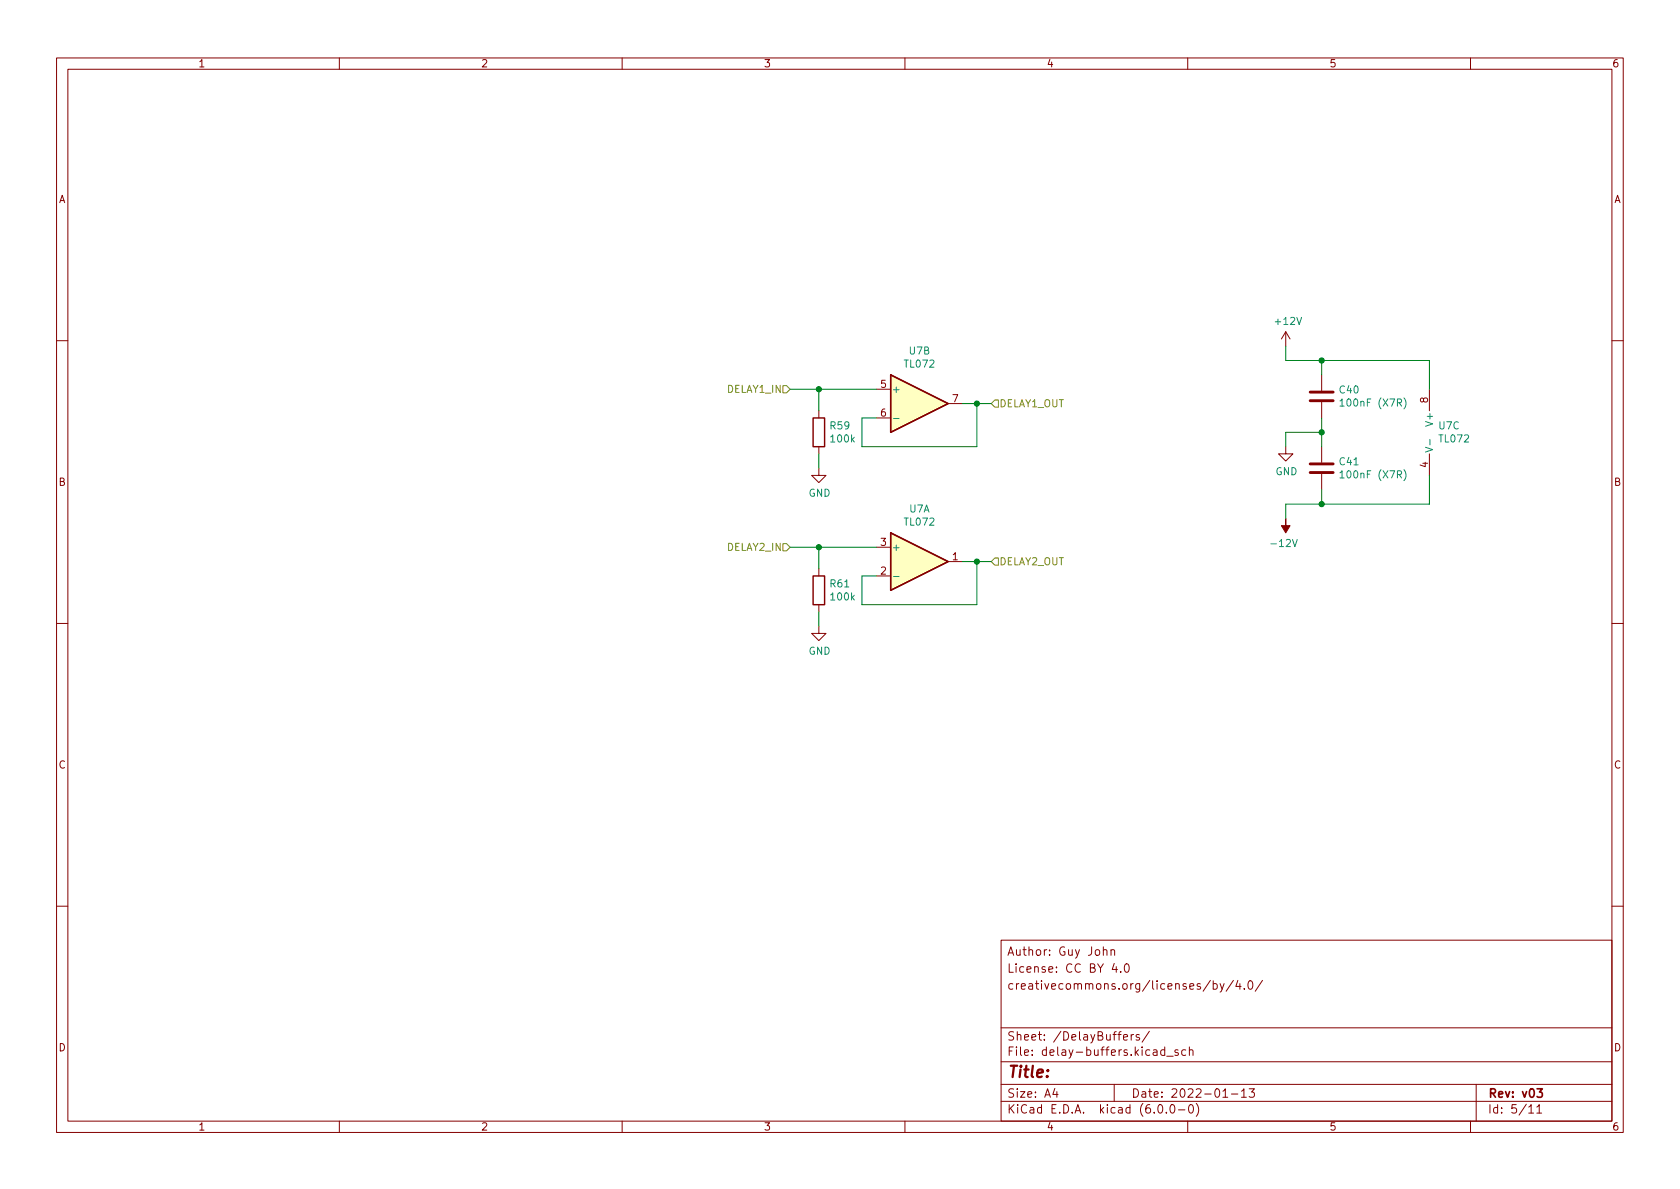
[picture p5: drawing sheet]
<svg xmlns="http://www.w3.org/2000/svg" width="297mm" height="210mm" viewBox="0 0 297 210" stroke-linecap="round" stroke-linejoin="round" font-family="sans-serif">
<g fill="none" stroke="#840000" stroke-width=".18">
<path d="M10 10.2h277v190.1h-277zM12 12.2h273v186.1h-273zM60 10.2v2M110 10.2v2M160 10.2v2M210 10.2v2M260 10.2v2M227.3 58.7l-.7 1.2M227.3 58.7v2.5M227.3 58.7l.8 1.2M10 60.2h2M144.8 72.6v1.3"/>
<path d="M144.8 79v1.3M154.9 68.8h2.6M154.9 73.9h2.6M167.6 71.4h2.6M227.3 79v1.3h1.3l-1.3 1.2-1.2-1.2h1.2M233.7 66.3v2.8M233.7 71.1v2.8M233.7 79v2.8M252.7 68.8v3.8M285 60.2h2M144.8 82.8v1.3h1.2l-1.2 1.2-1.3-1.2h1.3M154.9 96.8h2.6"/>
<path d="M167.6 99.3h2.6M233.7 83.8v2.8M252.7 80.3v3.8M10 110.2h2M144.8 110.7v1.3h1.2l-1.2 1.3-1.3-1.3h1.3M144.8 100.6v1.2M144.8 106.9v1.3M154.9 101.8h2.6M285 110.2h2M10 160.2h2M177 166.3h108v32h-108zM195.1 168.1l.2-.2 .3 .1 .1 .9"/>
<path d="M195.1 167.4v1.5M196.4 168.1l.2-.2 .4 .1 .1 .9M196.4 167.9v1M197 170.4l-.4 1h1M197.4 170.9v1M198.1 171.8v.1M198.9 170.6l.2-.2a.81 .81 0 0 1 .6 .7 .81 .81 0 0 1-.3 .8h-.1a.81 .81 0 0 1-.4-1.3zM214 173.4l-1.3 1.9M214.5 174l.4-.1 .3 .3v.4l-.1 .3h-.6M214.5 173.4v1.5M215.7 173.9l.4 1M216.4 173.9l-.5 1.4-.2 .1"/>
<path d="M218.1 173.4l-1.3 1.9M218.9 173.4l-.4 1h.9M219.2 173.9v1M220 174.8v.1M220.8 173.6l.2-.2a.81 .81 0 0 1 .6 .7 .81 .81 0 0 1-.3 .8h-.2a.81 .81 0 0 1-.3-1.3zM223.2 173.4l-1.3 1.9M285 160.2h2M60 198.3v2M110 198.3v2M160 198.3v2M177 194.8h108M177 191.8h108"/>
<path d="M177 187.8h108M177 181.8h108M186.5 192.5l-.4 1h1M186.9 193v1M197 191.8v3M198.6 183.4l.8-.1-.1-.3-.4-.1-.3 .2 .1 .8h.6M200 182.9v1M200.4 182.9l-.3 .1-.1 .2M201.4 183l-.3-.1-.2 .2v.3l.5 .1v.4h-.5M203.2 182.4l-1.3 1.9M204.9 195.4l.2-.1a.81 .81 0 0 1 .6 .7 .81 .81 0 0 1-.3 .8h-.2a.81 .81 0 0 1-.6-.6 .81 .81 0 0 1 .3-.8zM205.9 185.7l-.4-.1-.3 .3v.4l.2 .3h.5"/>
<path d="M205.9 185.1v1.5M206.2 196.7v.1M206.3 186.8h1.1M207.1 195.4l.1-.1a.81 .81 0 0 1 .6 .7 .81 .81 0 0 1-.3 .8h-.1a.81 .81 0 0 1-.6-.6 .81 .81 0 0 1 .3-.8zM208.3 185.7l-.4-.1-.2 .2 .1 .3 .5 .1v.4h-.6M208.4 196.3h1.1M209.6 185.7l-.4-.1-.3 .3v.4l.2 .3h.5M210 198.3v2M210.3 185.8l.2-.2 .4 .1v.9M210.3 185.1v1.5M210.4 195.4l.1-.1a.81 .81 0 0 1 .6 .7 .81 .81 0 0 1-.3 .8h-.2a.81 .81 0 0 1-.5-.6 .81 .81 0 0 1 .3-.8zM211.5 195.1a1.72 1.72 0 0 1 0 2.3"/>
<path d="M216.2 194h.9M217.7 193.5h1.2M219.5 193l.4-.5v1.5M219.5 194h.9M220.9 192.5h.9l-.5 .6 .4 .1v.7l-.2 .1h-.4l-.2-.1M260 198.3v2M261 191.8v6.5M270.3 195.8l.4-.5v1.5M270.3 196.8h.9M271.7 195.8l.5-.5v1.5M271.7 196.8h.9"/>
</g>
<path d="M271.8 192.5h.9l-.5 .6 .4 .1v.7l-.2 .1h-.4l-.2-.1" fill="none" stroke="#840000" stroke-width=".3"/>
<path d="M143.8 73.9h2v5.1h-2zM157.5 66.3l10.1 5.1-10.1 5zM157.5 94.2l10.1 5.1-10.1 5.1zM143.8 101.8h2v5.1h-2z" fill="none" stroke="#840000" stroke-width=".25"/>
<g fill="#ffffc2" stroke="#ffffc2" stroke-width=".18">
<path d="M157.5 94.2l10.1 5.1-10.1 5.1z"/>
<path d="M157.5 66.3l10.1 5.1-10.1 5z"/>
</g>
<path d="M158 74h1M236.9 70.9l.4-.4v1.3M236.9 71.8h.7M248.2 70.4a1.46 1.46 0 0 1 0 1.9M252 79.1l1.3 .4-1.3 .4M252.8 77.7v1M236.9 83.6l.4-.4v1.3M236.9 84.5h.7M248.2 83.1a1.46 1.46 0 0 1 0 1.9M158 101.9h1" fill="none" stroke="#008484" stroke-width=".18"/>
<path d="M227.3 91.7v1.3h.8l-.8 1.2-.7-1.2h.7z" fill="#840000" stroke="#840000" stroke-width=".18"/>
<path d="M231.6 69.3h4.1M231.6 70.9h4.1M231.6 82h4.1M231.6 83.6h4.1" fill="none" stroke="#840000" stroke-width=".51"/>
<path d="M138.4 68.2h.7l.6 .6-.6 .7h-.7zM175.3 71.4l.6-.7h.6v1.3h-.6zM138.4 96.1h.7l.6 .7-.6 .6h-.7zM175.9 98.7h.6v1.2h-.6l-.6-.6z" fill="none" stroke="#848400" stroke-width=".18"/>
<g fill="none" stroke="#008400" stroke-width=".18">
<path d="M139.7 68.8h15.2M144.8 68.8v3.8M170.2 71.4h5.1M172.7 71.4v7.6h-20.3v-5.1h2.5M227.3 61.2v2.5h25.4v5.1M233.7 76.4h-6.4v2.6M233.7 63.7v2.6M233.7 73.9v5.1M139.7 96.8h15.2M144.8 80.3v2.5M144.8 96.8v3.8M170.2 99.3h5.1"/>
<path d="M172.7 99.3v7.6h-20.3v-5.1h2.5M233.7 86.6v2.5M252.7 84.1v5h-25.4v2.6M144.8 108.2v2.5"/>
</g>
<g fill="#008400" stroke="#008400" stroke-width=".18">
<circle cx="172.7" cy="71.4" r=".46"/>
<circle cx="233.7" cy="63.7" r=".46"/>
<circle cx="233.7" cy="89.1" r=".46"/>
<circle cx="233.7" cy="76.4" r=".46"/>
<circle cx="144.8" cy="68.8" r=".46"/>
<circle cx="172.7" cy="99.3" r=".46"/>
<circle cx="144.8" cy="96.8" r=".46"/>
</g>
<text font-size="2.8" fill="#840000" x="178" y="190.6">Title:</text>
<g font-size="2.1" fill="#840000">
<text x="178" y="172">License: CC BY 4.0</text>
<text x="178" y="169">Author: Guy John</text>
<text x="178" y="175">creativecommons.org/licenses/by/4.0/</text>
<text x="178" y="184">Sheet: /DelayBuffers/</text>
<text x="178" y="186.7">File: delay-buffers.kicad_sch</text>
<text x="178" y="196.9">KiCad E.D.A. kicad (6.0.0-0)</text>
<text x="178" y="194.1">Size: A4</text>
<text x="200" y="194.1">Date: 2022-01-13</text>
<text x="263" y="194.1">Rev: v03</text>
<text x="263" y="196.9">Id: 5/11</text>
</g>
<g font-size="1.8" fill="#840000">
<text x="35" y="11.9">1</text>
<text x="85" y="11.9">2</text>
<text x="135" y="11.9">3</text>
<text x="185" y="11.9">4</text>
<text x="235" y="11.9">5</text>
<text x="285" y="11.9">6</text>
<text x="10.3" y="35.9">A</text>
<text x="285.3" y="35.9">A</text>
<text x="155.7" y="68.6">5</text>
<text x="168.4" y="71.1">7</text>
<text x="252.5" y="71.2" transform="rotate(-90 252.5 71.2)">8</text>
<text x="155.7" y="73.7">6</text>
<text x="252.5" y="82.7" transform="rotate(-90 252.5 82.7)">4</text>
<text x="10.3" y="85.9">B</text>
<text x="285.3" y="85.9">B</text>
<text x="155.7" y="101.6">2</text>
<text x="155.7" y="96.5">3</text>
<text x="168.4" y="99.1">1</text>
<text x="10.3" y="135.9">C</text>
<text x="285.3" y="135.9">C</text>
<text x="10.3" y="185.9">D</text>
<text x="285.3" y="185.9">D</text>
<text x="35" y="199.9">1</text>
<text x="85" y="199.9">2</text>
<text x="135" y="199.9">3</text>
<text x="185" y="199.9">4</text>
<text x="235" y="199.9">5</text>
<text x="285" y="199.9">6</text>
</g>
<g font-size="1.8" fill="#008484">
<text x="225.6" y="57.4">+12V</text>
<text x="160" y="65">TL072</text>
<text x="160.8" y="62.7">U7B</text>
<text x="157.6" y="69.5">+</text>
<text x="236.9" y="69.6">C40</text>
<text x="237.7" y="71.9">100nF (X7R)</text>
<text x="146.9" y="75.9">R59</text>
<text x="253.4" y="75" transform="rotate(-90 253.4 75)">V+</text>
<text x="254.4" y="75.9">U7C</text>
<text x="147" y="78.2">100k</text>
<text x="236.9" y="82.3">C41</text>
<text x="254.5" y="78.2">TL072</text>
<text x="142.9" y="87.8">GND</text>
<text x="225.5" y="84">GND</text>
<text x="237.7" y="84.6">100nF (X7R)</text>
<text x="160" y="92.9">TL072</text>
<text x="160.8" y="90.6">U7A</text>
<text x="157.6" y="97.4">+</text>
<text x="225.1" y="96.7">-12V</text>
<text x="146.9" y="103.9">R61</text>
<text x="147" y="106.2">100k</text>
<text x="142.9" y="115.8">GND</text>
</g>
<g font-size="1.8" fill="#848400">
<text x="128.6" y="69.5">DELAY1_IN</text>
<text x="176.6" y="72">DELAY1_OUT</text>
<text x="128.6" y="97.4">DELAY2_IN</text>
<text x="176.6" y="99.9">DELAY2_OUT</text>
</g>
</svg>
